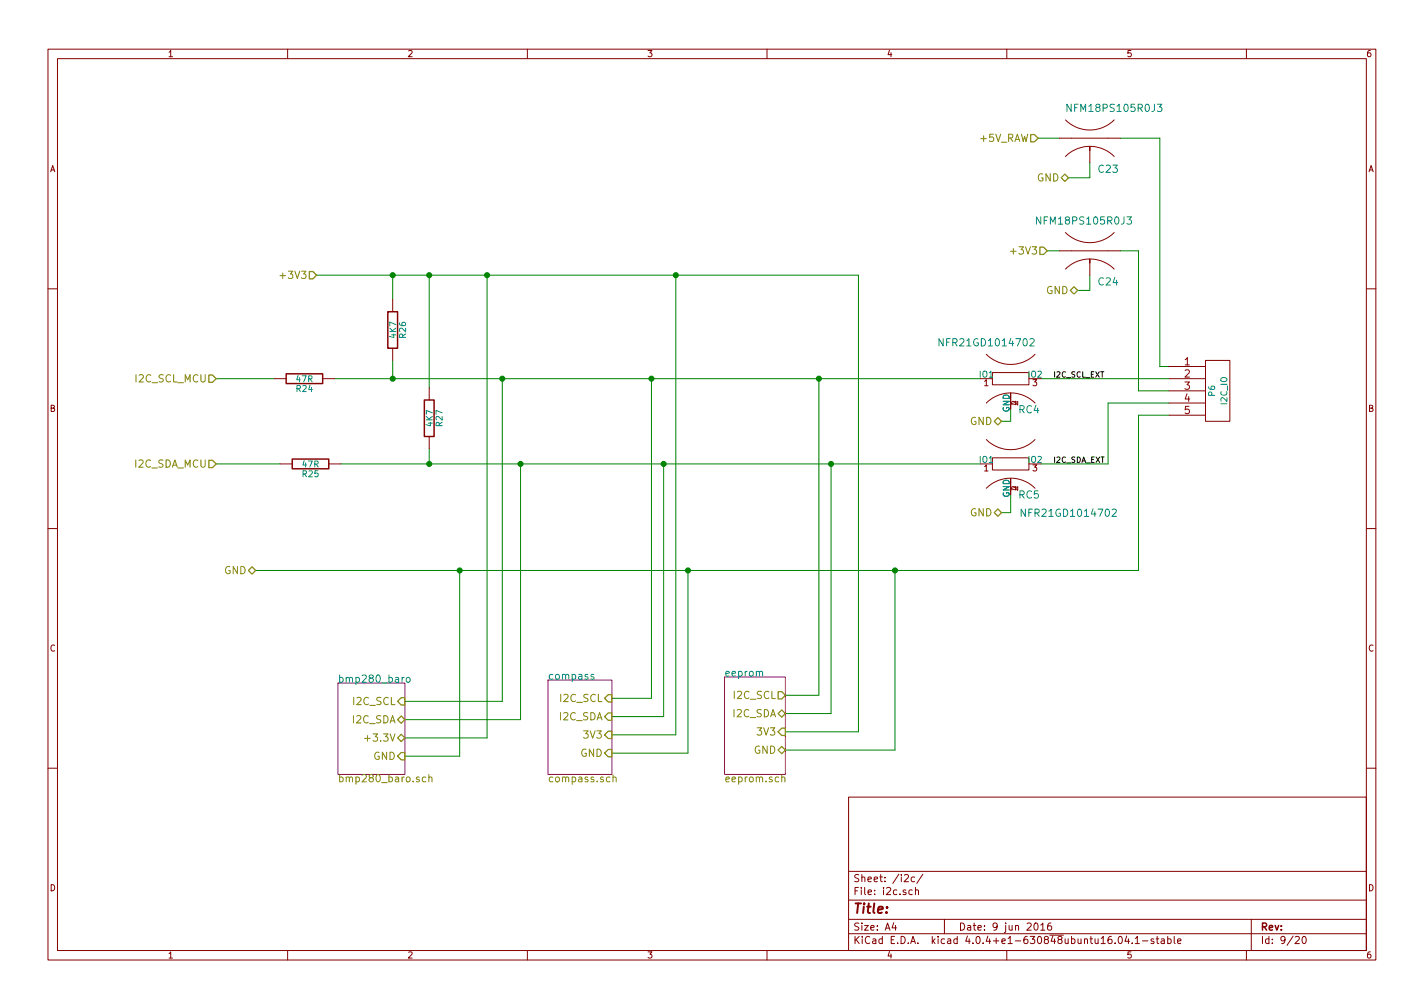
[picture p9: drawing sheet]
<svg xmlns="http://www.w3.org/2000/svg" width="297mm" height="210mm" viewBox="0 0 297 210" stroke-linecap="round" stroke-linejoin="round" font-family="sans-serif">
<g fill="none" stroke="#840000" stroke-width=".21">
<path d="M10 10.3h277v189.9h-277zM12 12.2h273v186.1h-273zM60 10.3v1.9M110 10.3v1.9M160 10.3v1.9M210 10.3v1.9M260 10.3v1.9M221 28.8h12.7M222.2 32.6a7.2 7.2 0 0 1 10.2 0M222.2 25a7.2 7.2 0 0 0 10.2 0M227.3 31.4v-.8v.8M227.3 31.4v2.5"/>
<path d="M221 52.3h12.7M222.2 56.1a7.2 7.2 0 0 1 10.2 0M222.2 48.5a7.2 7.2 0 0 0 10.2 0M227.3 54.9v-.9v.9M227.3 54.9v2.5M10 60.2h2M57.1 79h2.6M67.3 79h2.5M81.9 62.5v2.5M81.9 72.6v2.6M205.7 73.9a7.2 7.2 0 0 0 10.2 0M207 77.7h7.6v2.6h-7.6z"/>
<path d="M243.8 79h7.7M243.8 76.4h7.7M251.5 75.2h5v12.7h-5zM285 60.2h2M58.4 96.8h2.6M68.6 96.8h2.5M89.5 80.9v2.5M89.5 91.1v2.5M205.7 84.1a7.2 7.2 0 0 1 10.2 0M205.7 91.7a7.2 7.2 0 0 0 10.2 0M207 95.5h7.6v2.5h-7.6zM243.8 81.5h7.7"/>
<path d="M243.8 84.1h7.7M243.8 86.6h7.7M10 110.3h2M205.7 101.8a7.2 7.2 0 0 1 10.2 0M285 110.3h2M10 160.2h2M177 166.3h108v32h-108zM285 160.2h2M60 198.3v1.9M110 198.3v1.9M160 198.3v1.9M177 194.8h108"/>
<path d="M177 191.8h108M177 187.8h108M177 181.8h108M186.4 192.5l-.3 1h.9M186.8 193v1M188.6 182.6l.6-.2 .3 .4-.9 1.1h.9M190.3 185.7l-.4-.1-.3 .3 .1 .6 .2 .1 .4-.1M190.8 183l-.5-.1-.2 .3v.6l.2 .1 .5-.1M191 185.7l.2-.1 .3 .1 .1 .9M191 185.1v1.5M192.5 182.3l-1.3 2M197 191.8v3"/>
<path d="M210 198.3v1.9M215.9 192.6l.1-.1a.8 .8 0 0 1 .6 .8 .8 .8 0 0 1-.6 .7 .97 .97 0 0 1-.1-1.4zM217.1 193l.4-.5v1.5M217.1 194h.9M219.2 192.5l-.4 .1a1.11 1.11 0 0 0-.1 1.3l.4 .1 .2-.1 .1-.5-.3-.3-.4 .1-.2 .2M233.4 195.5l.2-.2a.8 .8 0 0 1 .5 .8 .8 .8 0 0 1-.5 .7l-.4-.5zM235 195.2l-.3 1.1h.9M235.4 195.8v1M236.2 196.7v.1M236.8 195.8l.4-.5v1.5M236.8 196.8h.9M238.3 196.3h1.1"/>
<path d="M240.7 195.9l-.4-.1-.2 .2 .1 .3 .5 .1v.3h-.6M241.2 195.8h.5M241.4 195.3v1.3l.3 .2M242.2 195.9h.6l.1 .9M242.9 196.2l-.5 .1-.2 .2 .2 .3 .5-.1M243.6 195.9l.4-.1 .3 .3-.1 .6h-.6M243.6 195.3v1.5M244.9 195.3v1.3l.2 .2M245.6 196.3l.8-.1-.1-.3-.4-.1-.3 .2 .1 .7h.6M260 198.3v1.9M261 191.8v6.5M270.2 195.5l.6-.2 .2 .5-.9 1h.9"/>
<path d="M271.8 195.5l.2-.2a.8 .8 0 0 1 .5 .8 .8 .8 0 0 1-.5 .7l-.4-.5z"/>
</g>
<g fill="none" stroke="#008400" stroke-width=".21">
<path d="M216.5 28.8h4.5M227.3 33.9v3.2h-4.4M233.7 28.8h8.2v47.6h1.9M66 57.4h113.1v95.2h-15.3M81.9 57.4v5.1M89.5 57.4v23.5M101.6 57.4v96.5h-17.1M141 57.4v95.9h-13.4M218.4 52.3h2.6M227.3 57.4v3.2h-2.5M233.7 52.3h3.8v29.2h6.3M45.1 79h12"/>
<path d="M69.8 79h134.7M81.9 75.2v3.8M104.8 79v67.3h-20.3M135.9 79v66.7h-8.3M170.8 79v66h-7M217.2 79h26.6M45.1 96.8h13.3M71.1 96.8h133.4M89.5 93.6v3.2M108.6 96.8v53.3h-24.1M138.4 96.8v52.7h-10.8M173.4 96.8v52h-9.6"/>
<path d="M210.8 85.3v2.6h-1.9M243.8 86.6h-6.3v32.4h-184.2M243.8 84.1h-12.7v12.7h-13.9M95.9 119v38.7h-11.4M143.5 119v38.1h-15.9M186.7 119v37.5h-22.9M210.8 103.1v3.8h-1.9"/>
</g>
<g fill="#008400" stroke="#008400" stroke-width=".25">
<circle cx="186.7" cy="119" r=".51"/>
<circle cx="173.4" cy="96.8" r=".51"/>
<circle cx="143.5" cy="119" r=".51"/>
<circle cx="138.4" cy="96.8" r=".51"/>
<circle cx="89.5" cy="57.4" r=".51"/>
<circle cx="108.6" cy="96.8" r=".51"/>
<circle cx="81.9" cy="57.4" r=".51"/>
<circle cx="81.9" cy="79" r=".51"/>
<circle cx="89.5" cy="96.8" r=".51"/>
<circle cx="104.8" cy="79" r=".51"/>
<circle cx="95.9" cy="119" r=".51"/>
<circle cx="135.9" cy="79" r=".51"/>
<circle cx="101.6" cy="57.4" r=".51"/>
<circle cx="170.8" cy="79" r=".51"/>
<circle cx="141" cy="57.4" r=".51"/>
</g>
<path d="M70.5 142.5h14v19h-14zM114.3 141.9h13.3v19.6h-13.3zM151.1 141.2h12.7v20.3h-12.7z" fill="none" stroke="#840084" stroke-width=".21"/>
<path d="M223.4 21.7v1.6l-.8-1.6v1.6M241.4 21.7h1l-.5 .6 .3 .1 .2 .2-.1 .5-.2 .2-.7-.2M217.1 45.2v1.6l-.9-1.6v1.6M235.1 45.2h.9l-.5 .6 .4 .1 .1 .2-.1 .5-.2 .2-.6-.2M196.7 70.6v1.6l-.8-1.6v1.6M214.8 70.8l.6-.2 .3 .5-.9 1.1h.9M213.9 106.2v1.5l-.9-1.5v1.5M232 106.3l.6-.1 .3 .4-1 1.1h1M84.3 141.3l-.4 .3M84.8 141.4l.2-.1 .5 .1v.6l-.1 .2-.4 .1-.2-.1zM123.9 140.7h-.4l-.2 .2v.2l.6 .1v.4h-.6M158.4 140.3a.35 .35 0 0 1 .3-.3 .35 .35 0 0 1 .4 .3v.7" fill="none" stroke="#008484" stroke-width=".21"/>
<path d="M58.4 57.5h1.2M210.8 52.4h1.2M76.1 154h1.1M88.8 162.1h-.4l-.3 .3 .1 .6h.6M89.5 162.2v-.1a.36 .36 0 0 1 .6 .2v.8M89.5 161.6v1.5M127.9 162.2v-.1a.36 .36 0 0 1 .6 .2v.8M127.9 161.6v1.5M163.1 162.2v-.1a.36 .36 0 0 1 .6 .2v.8M163.1 161.6v1.5" fill="none" stroke="#848400" stroke-width=".21"/>
<g fill="none" stroke="#848400" stroke-width=".25">
<path d="M215 28.1h.8l.7 .7-.7 .8h-.8zM221.4 37.1l.7-.8 .8 .8-.8 .7zM64.5 56.6h.8l.7 .8-.7 .8h-.8zM216.9 51.6h.8l.7 .7-.7 .8h-.8zM43.6 78.2h.7l.8 .8-.8 .8h-.7zM223.3 60.6l.7-.8 .8 .8-.8 .7zM43.6 96h.7l.8 .8-.8 .7h-.7zM207.4 87.9l.8-.8 .7 .8-.7 .7zM51.8 119l.8-.8 .7 .8-.7 .8zM207.4 106.9l.8-.7 .7 .7-.7 .8zM82.9 150.1l.8-.8 .8 .8-.8 .8zM83.7 157h.8v1.5h-.8l-.8-.8z"/>
<path d="M83.7 145.5h.8v1.6h-.8l-.8-.8zM83.7 153.2l.8 .7-.8 .8-.8-.8zM126.1 153.3l.8-.8h.7v1.5h-.7zM126.9 156.3h.7v1.6h-.7l-.8-.8zM126.9 148.7h.7v1.5h-.7l-.8-.7zM126.9 144.9h.7v1.5h-.7l-.8-.7zM162.3 148.8l.8-.7 .7 .7-.7 .8zM162.3 156.5l.8-.8 .7 .8-.7 .7zM162.3 144.3h.8l.7 .7-.7 .8h-.8zM162.3 152.6l.8-.7h.7v1.5h-.7z"/>
</g>
<path d="M59.7 78h7.6v2h-7.6zM80.9 65h2v7.6h-2zM61 95.8h7.6v2h-7.6zM88.5 83.4h2.1v7.7h-2.1z" fill="none" stroke="#840000" stroke-width=".3"/>
<text font-size="2.8" fill="#840000" x="178" y="190.5">Title:</text>
<g font-size="2.1" fill="#008484">
<text x="223.2" y="23.3">NFM18PS105R0J3</text>
<text x="229.2" y="36">C23</text>
<text x="216.9" y="46.8">NFM18PS105R0J3</text>
<text x="229.2" y="59.5">C24</text>
<text x="196.7" y="72.2">NFR21GD1014702</text>
<text x="212.5" y="86.2">RC4</text>
<text x="212.5" y="104">RC5</text>
<text x="213.8" y="107.8">NFR21GD1014702</text>
<text x="70.5" y="142.4">bmp280_baro</text>
<text x="114.3" y="141.8">compass</text>
<text x="151.1" y="141.1">eeprom</text>
</g>
<g font-size="2.1" fill="#848400">
<text x="204.5" y="29.6">+5V_RAW</text>
<text x="216.2" y="37.8">GND</text>
<text x="211.5" y="53.1">+3V3</text>
<text x="59.1" y="58.2">+3V3</text>
<text x="218.1" y="61.3">GND</text>
<text x="28.4" y="79.8">I2C_SCL_MCU</text>
<text x="202.3" y="88.6">GND</text>
<text x="28.2" y="97.5">I2C_SDA_MCU</text>
<text x="202.3" y="107.7">GND</text>
<text x="46.7" y="119.8">GND</text>
<text x="73.8" y="147.1">I2C_SCL</text>
<text x="117" y="146.4">I2C_SCL</text>
<text x="152.9" y="149.6">I2C_SDA</text>
<text x="153.2" y="145.8">I2C_SCL</text>
<text x="73.6" y="150.9">I2C_SDA</text>
<text x="76.9" y="154.7">+3.3V</text>
<text x="116.7" y="150.2">I2C_SDA</text>
<text x="121.9" y="154">3V3</text>
<text x="158.1" y="153.4">3V3</text>
<text x="77.8" y="158.5">GND</text>
<text x="121" y="157.9">GND</text>
<text x="157.2" y="157.2">GND</text>
<text x="70.5" y="163.2">bmp280_baro.sch</text>
<text x="114.3" y="163.2">compass.sch</text>
<text x="151.1" y="163.2">eeprom.sch</text>
</g>
<g font-size="2.1" fill="#840000">
<text x="247.1" y="76.2">1</text>
<text x="247.1" y="78.7">2</text>
<text x="247.1" y="81.3">3</text>
<text x="247.1" y="83.8">4</text>
<text x="247.1" y="86.4">5</text>
<text x="178" y="184">Sheet: /i2c/</text>
<text x="178" y="186.7">File: i2c.sch</text>
<text x="178" y="196.9">KiCad E.D.A. kicad 4.0.4+e1-630848ubuntu16.04.1-stable</text>
<text x="178" y="194.1">Size: A4</text>
<text x="200" y="194.1">Date: 9 jun 2016</text>
<text x="263" y="194.1">Rev:</text>
<text x="263" y="196.9">Id: 9/20</text>
</g>
<g font-size="1.8" fill="#840000">
<text x="35" y="11.9">1</text>
<text x="85" y="11.9">2</text>
<text x="135" y="11.9">3</text>
<text x="185" y="11.9">4</text>
<text x="235" y="11.9">5</text>
<text x="285" y="11.9">6</text>
<text x="10.4" y="35.9">A</text>
<text x="285.4" y="35.9">A</text>
<text x="205.3" y="80.5">1</text>
<text x="215.4" y="80.5">3</text>
<text x="10.4" y="85.9">B</text>
<text x="212.3" y="84.6" transform="rotate(-90 212.3 84.6)">2</text>
<text x="285.4" y="85.9">B</text>
<text x="205.3" y="98.3">1</text>
<text x="215.4" y="98.3">3</text>
<text x="212.3" y="102.3" transform="rotate(-90 212.3 102.3)">2</text>
<text x="10.4" y="135.9">C</text>
<text x="285.4" y="135.9">C</text>
<text x="10.4" y="185.9">D</text>
<text x="285.4" y="185.9">D</text>
<text x="35" y="199.9">1</text>
<text x="85" y="199.9">2</text>
<text x="135" y="199.9">3</text>
<text x="185" y="199.9">4</text>
<text x="235" y="199.9">5</text>
<text x="285" y="199.9">6</text>
</g>
<g font-size="1.8" fill="#008484">
<text x="82.6" y="70.5" transform="rotate(-90 82.6 70.5)">4K7</text>
<text x="84.7" y="70.5" transform="rotate(-90 84.7 70.5)">R26</text>
<text x="61.9" y="81.7">R24</text>
<text x="61.9" y="79.7">47R</text>
<text x="204.3" y="78.7">IO1</text>
<text x="214.5" y="78.7">IO2</text>
<text x="253.4" y="82.6" transform="rotate(-90 253.4 82.6)">P6</text>
<text x="90.2" y="88.9" transform="rotate(-90 90.2 88.9)">4K7</text>
<text x="92.3" y="88.9" transform="rotate(-90 92.3 88.9)">R27</text>
<text x="210.6" y="86" transform="rotate(-90 210.6 86)">GND</text>
<text x="256" y="84.3" transform="rotate(-90 256 84.3)">I2C_IO</text>
<text x="63.1" y="99.5">R25</text>
<text x="63.1" y="97.5">47R</text>
<text x="204.3" y="96.5">IO1</text>
<text x="214.5" y="96.5">IO2</text>
<text x="210.6" y="103.8" transform="rotate(-90 210.6 103.8)">GND</text>
</g>
<g font-size="1.6">
<text x="219.7" y="78.7">I2C_SCL_EXT</text>
<text x="219.7" y="96.5">I2C_SDA_EXT</text>
</g>
</svg>
